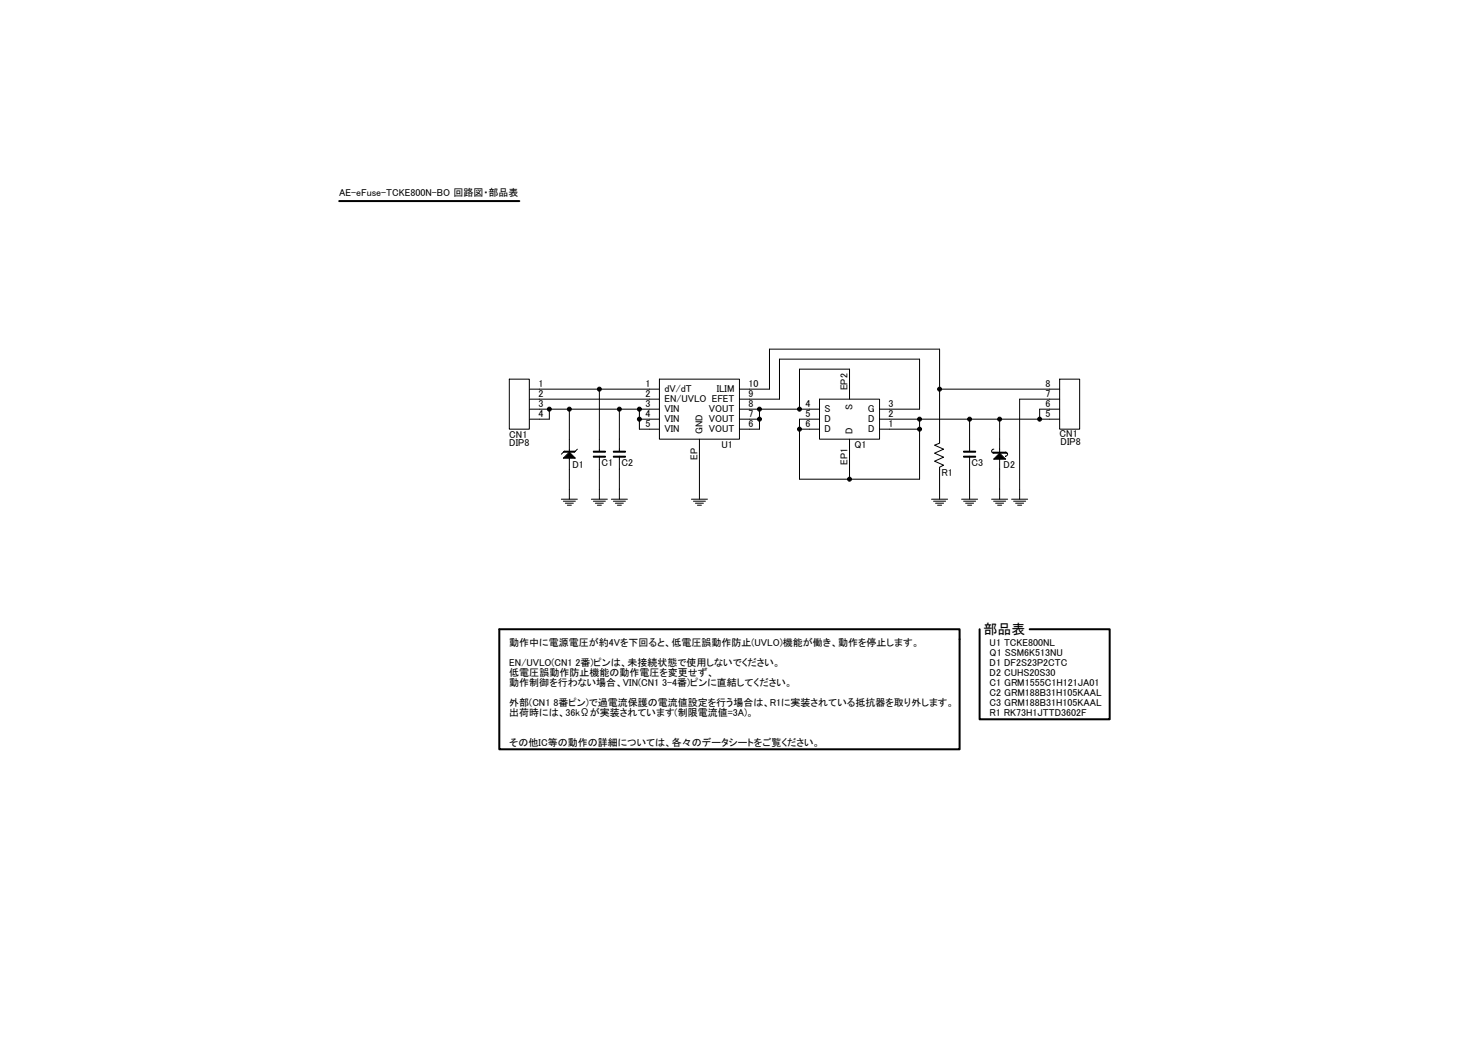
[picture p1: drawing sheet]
<svg xmlns="http://www.w3.org/2000/svg" width="250mm" height="176mm" viewBox="0 0 250 176" stroke-linecap="round" stroke-linejoin="round" font-family="sans-serif">
<path d="M57.4 34h30.5M84.5 106.5h77.9v20.3h-77.9zM165.8 106.5v15.3h22v-15.3h-13.6" fill="none" stroke="#000" stroke-width=".34"/>
<g fill="none" stroke="#000" stroke-width=".17">
<path d="M86.2 64.2h3.4v8.4h-3.4zM89.6 65.9h22M89.6 67.6h22M93 69.3v1.7h-3.4M93 69.3h-3.4M93 69.3h11.8M95.5 76.4l-.5 .5M96.4 77.6v6.9M96.4 69.3v7.1M97.7 76l-.5 .5M101.4 77.2v7.3M101.4 65.9v10.5"/>
<path d="M104.8 69.3v7.1M104.8 77.2v7.3M104.8 69.3h6.8M108.2 69.3v3.3h3.4M108.2 71h3.4M111.6 64.2h13.5v10.1h-13.5zM118.4 74.3v10.2M125.1 65.9h5.1v-6.8h28.8v15.9l-.8 .4 1.5 .6-1.5 .7 1.5 .7-1.5 .7 1.5 .6-.7 .4v.5M125.1 71h3.4M125.1 67.6h6.8v-6.8h23.7v8.5h-6.8M128.5 69.3v3.3h-3.4M128.5 69.3h-3.4"/>
<path d="M128.5 69.3h10.2M135.3 72.6h3.4M138.7 67.6h10.1v6.7h-10.1zM138.7 71h-3.4v10.1h20.3v-10.1M143.8 67.6v-5.1h-8.5v6.8M143.8 74.3v6.8M148.8 71h6.8M148.8 72.6h6.8M155.6 71h13.6M159 79.4v5.1M159 65.9h20.3M164.1 71v5.4"/>
<path d="M164.1 77.2v7.3M168.2 76a.34 .34 0 0 0-.4 .3 .34 .34 0 0 0 .3 .4M169.2 71v5.5M169.2 77.6v6.9M169.2 71h10.1M170.1 76.5a.34 .34 0 0 1 .4 .4 .34 .34 0 0 1-.3 .3M179.3 69.3h-3.4v1.7M179.3 67.6h-6.7v16.9M179.3 64.2h3.4v8.4h-3.4zM95 84.5h2.7M95.3 84.8h2.1M95.7 85.2h1.3"/>
<path d="M96 85.5h.7M100.1 84.5h2.7M100.4 84.8h2M100.8 85.2h1.3M101.1 85.5h.7M103.5 84.5h2.7M103.8 84.8h2M104.1 85.2h1.4M104.5 85.5h.7M117 84.5h2.7M117.3 84.8h2.1M117.7 85.2h1.3"/>
<path d="M118 85.5h.7M157.6 84.5h2.8M158 84.8h2M158.3 85.2h1.4M158.7 85.5h.6M162.7 84.5h2.7M163.1 84.8h2M163.4 85.2h1.4M163.7 85.5h.7M167.8 84.5h2.7M168.1 84.8h2.1M168.5 85.2h1.3"/>
<path d="M168.8 85.5h.7M171.2 84.5h2.7M171.5 84.8h2.1M171.9 85.2h1.3M172.2 85.5h.7"/>
</g>
<g fill="#000" stroke="#000" stroke-width=".17">
<path d="M96.4 76.5l1 1.1h-2.1zM95.3 76.5l.2-.1h1.9l-.2 .1zM100.4 76.4h2v.1h-2zM100.4 77.2h2v.2h-2zM103.8 76.4h2v.1h-2zM103.8 77.2h2v.2h-2zM163.1 76.4h2v.1h-2zM163.1 77.2h2v.2h-2zM168 76.5h2.2l.1 .2h-2.2zM169.2 76.7l1 1h-2.1z"/>
<circle cx="93" cy="69.3" r=".34"/>
<circle cx="96.4" cy="69.3" r=".34"/>
<circle cx="101.4" cy="65.9" r=".34"/>
<circle cx="104.8" cy="69.3" r=".34"/>
<circle cx="108.2" cy="70.9" r=".34"/>
<circle cx="108.2" cy="69.3" r=".34"/>
<circle cx="128.5" cy="69.3" r=".34"/>
<circle cx="128.5" cy="70.9" r=".34"/>
<circle cx="135.3" cy="69.3" r=".34"/>
<circle cx="135.3" cy="72.6" r=".34"/>
<circle cx="155.6" cy="72.6" r=".34"/>
<circle cx="155.6" cy="70.9" r=".34"/>
<circle cx="159" cy="65.9" r=".34"/>
<circle cx="164.1" cy="70.9" r=".34"/>
<circle cx="169.2" cy="70.9" r=".34"/>
<circle cx="175.9" cy="70.9" r=".34"/>
<circle cx="143.8" cy="81.1" r=".34"/>
</g>
<text font-size="2.4" x="166.5" y="107.4">部品表</text>
<g font-size="1.7">
<text x="57.4" y="33.1">AE-eFuse-TCKE800N-BO 回路図・部品表</text>
<text x="91.1" y="65.5">1</text>
<text x="109.2" y="65.5">1</text>
<text x="126.7" y="65.5">10</text>
<text x="177" y="65.5">8</text>
<text x="91.1" y="70.6">4</text>
<text x="91.1" y="68.9">3</text>
<text x="91.1" y="67.2">2</text>
<text x="109.2" y="67.2">2</text>
<text x="109.2" y="68.9">3</text>
<text x="109.2" y="70.6">4</text>
<text x="112.4" y="66.4">dV/dT</text>
<text x="112.4" y="68.1">EN/UVLO EFET</text>
<text x="112.4" y="69.8">VIN</text>
<text x="112.4" y="71.5">VIN</text>
<text x="119.9" y="71.5">VOUT</text>
<text x="119.9" y="69.8">VOUT</text>
<text x="121.3" y="66.4">ILIM</text>
<text x="126.7" y="70.6">7</text>
<text x="126.7" y="68.9">8</text>
<text x="126.7" y="67.2">9</text>
<text x="136.3" y="70.6">5</text>
<text x="136.3" y="68.9">4</text>
<text x="139.5" y="71.5">D</text>
<text x="139.5" y="69.8">S</text>
<text x="143.4" y="66" transform="rotate(-90 143.4 66)">EP2</text>
<text x="144.3" y="69.4" transform="rotate(-90 144.3 69.4)">S</text>
<text x="146.9" y="69.8">G</text>
<text x="146.9" y="71.5">D</text>
<text x="150.4" y="70.6">2</text>
<text x="150.4" y="68.9">3</text>
<text x="177" y="67.2">7</text>
<text x="177" y="68.9">6</text>
<text x="177" y="70.6">5</text>
<text x="86.2" y="75.5">DIP8</text>
<text x="86.2" y="74.2">CN1</text>
<text x="109.2" y="72.3">5</text>
<text x="112.4" y="73.2">VIN</text>
<text x="118" y="77.9" transform="rotate(-90 118 77.9)">EP</text>
<text x="118.9" y="73.5" transform="rotate(-90 118.9 73.5)">GND</text>
<text x="119.9" y="73.2">VOUT</text>
<text x="122.1" y="75.9">U1</text>
<text x="126.7" y="72.3">6</text>
<text x="136.3" y="72.3">6</text>
<text x="139.5" y="73.2">D</text>
<text x="144.3" y="73.5" transform="rotate(-90 144.3 73.5)">D</text>
<text x="144.6" y="75.9">Q1</text>
<text x="146.9" y="73.2">D</text>
<text x="150.4" y="72.3">1</text>
<text x="179.3" y="74">CN1</text>
<text x="179.5" y="75.4">DIP8</text>
<text x="96.9" y="79.2">D1</text>
<text x="101.8" y="78.9">C1</text>
<text x="105.2" y="78.9">C2</text>
<text x="143.4" y="78.7" transform="rotate(-90 143.4 78.7)">EP1</text>
<text x="159.3" y="80.6">R1</text>
<text x="164.4" y="78.9">C3</text>
<text x="169.8" y="79.2">D2</text>
<text x="86.2" y="112.7">EN/UVLO(CN1 2番)ピンは、未接続状態で使用しないでください。</text>
<text x="86.2" y="109.3">動作中に電源電圧が約4Vを下回ると、低電圧誤動作防止(UVLO)機能が働き、動作を停止します。</text>
<text x="167.5" y="109.3">U1 TCKE800NL</text>
<text x="167.5" y="111">Q1 SSM6K513NU</text>
<text x="167.5" y="112.7">D1 DF2S23P2CTC</text>
<text x="86.2" y="119.5">外部(CN1 8番ピン)で過電流保護の電流値設定を行う場合は、R1に実装されている抵抗器を取り外します。</text>
<text x="86.2" y="114.4">低電圧誤動作防止機能の動作電圧を変更せず、</text>
<text x="86.2" y="116.1">動作制御を行わない場合、VIN(CN1 3-4番)ピンに直結してください。</text>
<text x="167.5" y="114.4">D2 CUHS20S30</text>
<text x="167.5" y="116.1">C1 GRM1555C1H121JA01</text>
<text x="167.5" y="117.8">C2 GRM188B31H105KAAL</text>
<text x="167.5" y="119.5">C3 GRM188B31H105KAAL</text>
<text x="86.2" y="121.2">出荷時には、36kΩが実装されています(制限電流値=3A)。</text>
<text x="167.5" y="121.2">R1 RK73H1JTTD3602F</text>
<text x="86.2" y="126.3">その他IC等の動作の詳細については、各々のデータシートをご覧ください。</text>
</g>
</svg>
